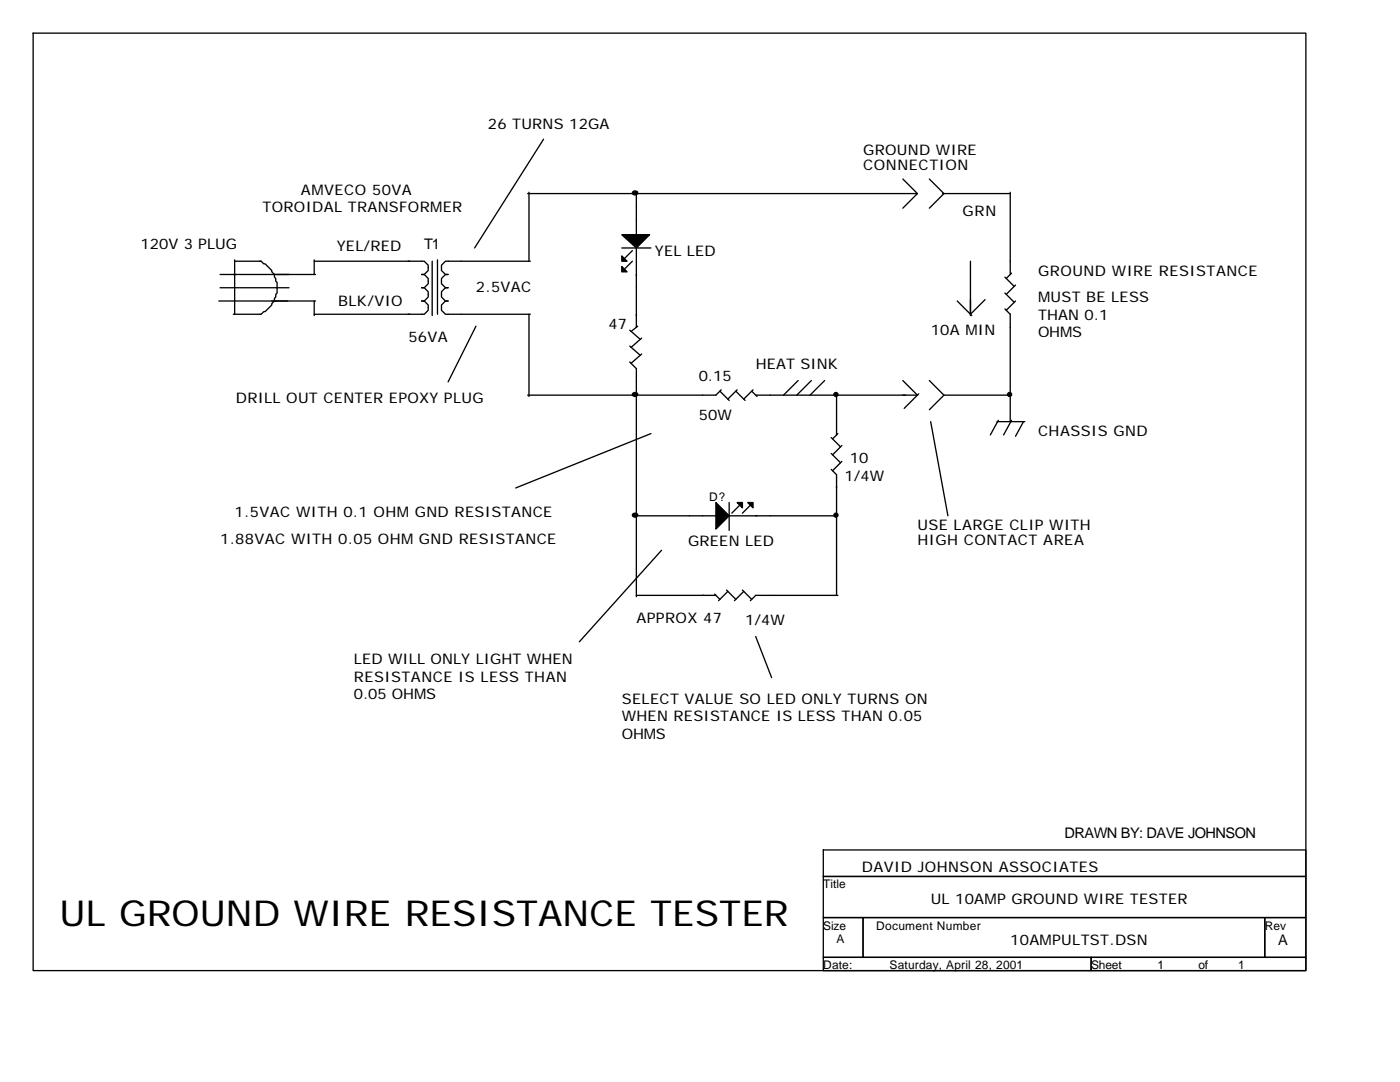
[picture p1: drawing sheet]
<svg xmlns="http://www.w3.org/2000/svg" width="279mm" height="216mm" viewBox="0 0 279 216" stroke-linecap="round" stroke-linejoin="round" font-family="sans-serif">
<g fill="none" stroke="#000" stroke-width=".26">
<path d="M6.6 6.6h254v187.1h-254zM105.3 38.6h77.8M105.6 38.4v13.7M108.5 27.8l-13.8 21.7M127 38.4v8.7M180.2 35.7l2.9 2.9M183.1 38.6l-2.9 2.9M185.5 35.7l2.9 2.9-2.9 2.9M188.1 38.6h13.5M201.6 38.4v16.4M43.9 54.8h19.1M43.9 57.4h13.8"/>
<path d="M46.8 52.1h5.3M46.8 51.9v10.8M51.9 52.1h.2l.6 .6h.2l1.3 1.3v.2l.6 .6v.5l.2 .3v.5l.3 .3v2.1l-.3 .2v.6l-.2 .2v.6l-.6 .5v.3l-1.3 1.3h-.2l-.6 .5h-5.5M62.7 52.1h22l.8 .8v1.1l-.8 .8h-.6h.6l.8 .8v1l-.8 .8h-.6h.6l.8 .8v1.1l-.8 .8h-.6h.6l.8 .8v1l-.8 .8h-22M62.7 51.9v2.9M86.3 52.1v10.9M87.3 51.9v10.8M105.8 52.1h-16.9l-.8 .8v1.1l.8 .8h.5h-.5l-.8 .8v1l.8 .8h.5h-.5l-.8 .8v1.1l.8 .8h.5h-.5l-.8 .8v1l.8 .8h16.9M124.1 49.5h5.8M126.2 50l-1.6 1.6M126.2 52.1l-1.6 1.6M127 49.5v15.9"/>
<path d="M193.7 52.1v10.9M196.6 59.8l-2.9 2.9M200.6 58.5l1.8 1.8M200.6 55.3l1.8 1.9M201.9 54.5l-1.1 1.1M202.7 56.9l-1.9 1.8M43.7 60.1h19.3M62.7 60.1v2.9M95 65.1l-5.6 11.1M105.6 62.7v16.4M125.7 72.2l1.3 1.4v45.5M125.7 69.1l2.1 1.8"/>
<path d="M125.7 65.9l2.1 1.8M127.3 65.1l-1.4 1M128.1 70.6l-2.2 1.9M128.1 67.5l-2.2 1.8M143.7 78.1l1.8 1.8M143.9 77.8l-1 1h-37.6M146.8 78.1l1.9 1.8M147.1 77.8l-1.8 1.8M150 78.1l1.1 1M150.3 77.8l-1.9 1.8M159.3 75.9l-2.9 2.9M161.9 75.9l-2.9 2.9"/>
<path d="M164.6 75.9l-2.9 2.9M167 78.6v8.2M180.2 75.9l2.9 2.9h-32.3M183.4 78.6l-3 2.9M185.5 75.9l2.9 2.9M188.4 78.8h13.5M188.4 78.8l-2.9 3M191 60.1l2.9 2.9M200.6 61.6l1 1.1v21.4M202.7 60.1l-1.9 1.8M129.9 86.5l-27 10.9M165.9 93.7l1.1 1v24.1"/>
<path d="M165.9 90.5l1.8 1.8M165.9 87.3l1.8 1.9M167.2 86.5l-1 1.1M168 92.1l-1.8 1.8M168 88.9l-1.8 1.9M185.7 84.1l3.5 18.8M199 84.1h5.5M199.2 83.9l-1.6 2.9M201.9 83.9l-1.6 2.9M204.3 84.1l-1.6 2.9M126.7 102.9h16.4M127 118.8h15.9"/>
<path d="M132 109.8l-16.4 18.3M142.6 118.5l1.1 1.1M145 117.7l1.8 1.9M145.3 118l-1.9 1.9M145.5 100.3v5.5M145.5 102.9h21.7M147.6 100.8l-1.6 1.6M148.2 117.7l1.8 1.9M148.4 118l-1.8 1.9M149.8 100.8l-1.6 1.6M167.2 118.8h-16.4l-1 1.1M150.8 127l3.2 8.2"/>
<path d="M164.3 169.6h96.3v5.3h-96.3zM164.3 174.9h96.3v8.2h-96.3zM164.3 183.1h7.9v7.9h-7.9zM164.3 191h53.5v2.7h-53.5zM172.2 183.1h80.2v7.9h-80.2zM217.8 191h42.8v2.7h-42.8zM252.4 183.1h8.2v7.9h-8.2z"/>
</g>
<g fill="#000" stroke="#000" stroke-width=".26">
<path d="M124.1 46.8h5.5l-2.6 2.7z" fill-rule="evenodd"/>
<path d="M124.1 51.1l1 1h-1z" fill-rule="evenodd"/>
<path d="M124.1 53.2l1 1h-1z" fill-rule="evenodd"/>
<path d="M142.9 100.3l2.6 2.6-2.6 2.7z" fill-rule="evenodd"/>
<path d="M147.1 100.3h1.1v1z" fill-rule="evenodd"/>
<path d="M149.2 100.3h1.1v1z" fill-rule="evenodd"/>
</g>
<g fill="#000" stroke="#000" stroke-width=".26">
<path d="M126.3 38.3a.5 .5 0 0 1 .6-.2 .5 .5 0 0 1 .3 .6 .5 .5 0 0 1-.6 .2 .5 .5 0 0 1-.3-.6zM126.3 78.5a.5 .5 0 0 1 .6-.2 .5 .5 0 0 1 .3 .6 .5 .5 0 0 1-.6 .2 .5 .5 0 0 1-.3-.6zM126.3 102.6a.5 .5 0 0 1 .6-.2 .5 .5 0 0 1 .3 .6 .5 .5 0 0 1-.6 .2 .5 .5 0 0 1-.3-.6z"/>
<circle cx="166.8" cy="78.7" r=".4"/>
<circle cx="201.5" cy="78.7" r=".4"/>
<circle cx="166.8" cy="102.8" r=".4"/>
</g>
<text font-size="7.1" x="11.9" y="184.7">UL GROUND WIRE RESISTANCE TESTER</text>
<g font-size="2.9">
<text x="97.4" y="25.7">26 TURNS 12GA</text>
<text x="172.2" y="31">GROUND WIRE</text>
<text x="172.2" y="33.9">CONNECTION</text>
<text x="60.1" y="38.9">AMVECO 50VA</text>
<text x="52.4" y="42.3">TOROIDAL TRANSFORMER</text>
<text x="192.1" y="43.1">GRN</text>
<text x="28" y="49.7">120V 3 PLUG</text>
<text x="67.2" y="50">YEL/RED</text>
<text x="84.7" y="49.7">T1</text>
<text x="130.7" y="51.1">YEL LED</text>
<text x="95" y="58.2">2.5VAC</text>
<text x="207.2" y="55">GROUND WIRE RESISTANCE</text>
<text x="67.5" y="61.1">BLK/VIO</text>
<text x="121.4" y="65.6">47</text>
<text x="207.2" y="60.3">MUST BE LESS</text>
<text x="207.2" y="63.8">THAN 0.1</text>
<text x="81.5" y="68.3">56VA</text>
<text x="185.7" y="66.9">10A MIN</text>
<text x="207.2" y="67.2">OHMS</text>
<text x="139.4" y="75.9">0.15</text>
<text x="150.8" y="73.6">HEAT SINK</text>
<text x="47.1" y="80.4">DRILL OUT CENTER EPOXY PLUG</text>
<text x="139.4" y="83.9">50W</text>
<text x="207.2" y="87">CHASSIS GND</text>
<text x="169.6" y="92.3">10</text>
<text x="168.5" y="96">1/4W</text>
<text x="46.8" y="103.2">1.5VAC WITH 0.1 OHM GND RESISTANCE</text>
<text x="183.1" y="105.8">USE LARGE CLIP WITH</text>
<text x="43.9" y="108.5">1.88VAC WITH 0.05 OHM GND RESISTANCE</text>
<text x="137.3" y="109">GREEN LED</text>
<text x="183.1" y="108.7">HIGH CONTACT AREA</text>
<text x="127" y="124.4">APPROX 47</text>
<text x="148.7" y="124.6">1/4W</text>
<text x="70.6" y="132.6">LED WILL ONLY LIGHT WHEN</text>
<text x="70.6" y="136">RESISTANCE IS LESS THAN</text>
<text x="70.6" y="139.4">0.05 OHMS</text>
<text x="124.1" y="140.5">SELECT VALUE SO LED ONLY TURNS ON</text>
<text x="124.1" y="143.9">WHEN RESISTANCE IS LESS THAN 0.05</text>
<text x="124.1" y="147.4">OHMS</text>
<text x="212.5" y="167.2">DRAWN BY: DAVE JOHNSON</text>
<text x="172" y="174.1">DAVID JOHNSON ASSOCIATES</text>
<text x="185.7" y="180.4">UL 10AMP GROUND WIRE TESTER</text>
<text x="201.6" y="188.6">10AMPULTST.DSN</text>
<text x="255.1" y="188.6">A</text>
</g>
<g font-size="2.4">
<text x="141.6" y="100">D?</text>
<text x="164.3" y="177.3">Title</text>
<text x="164.3" y="185.5">Size</text>
<text x="174.9" y="185.5">Document Number</text>
<text x="252.4" y="185.5">Rev</text>
<text x="167" y="188.1">A</text>
<text x="164.3" y="193.4">Date:</text>
<text x="177.5" y="193.4">Saturday, April 28, 2001</text>
<text x="217.8" y="193.4">Sheet</text>
<text x="231" y="193.4">1</text>
<text x="239.2" y="193.4">of</text>
<text x="247.1" y="193.4">1</text>
</g>
</svg>
